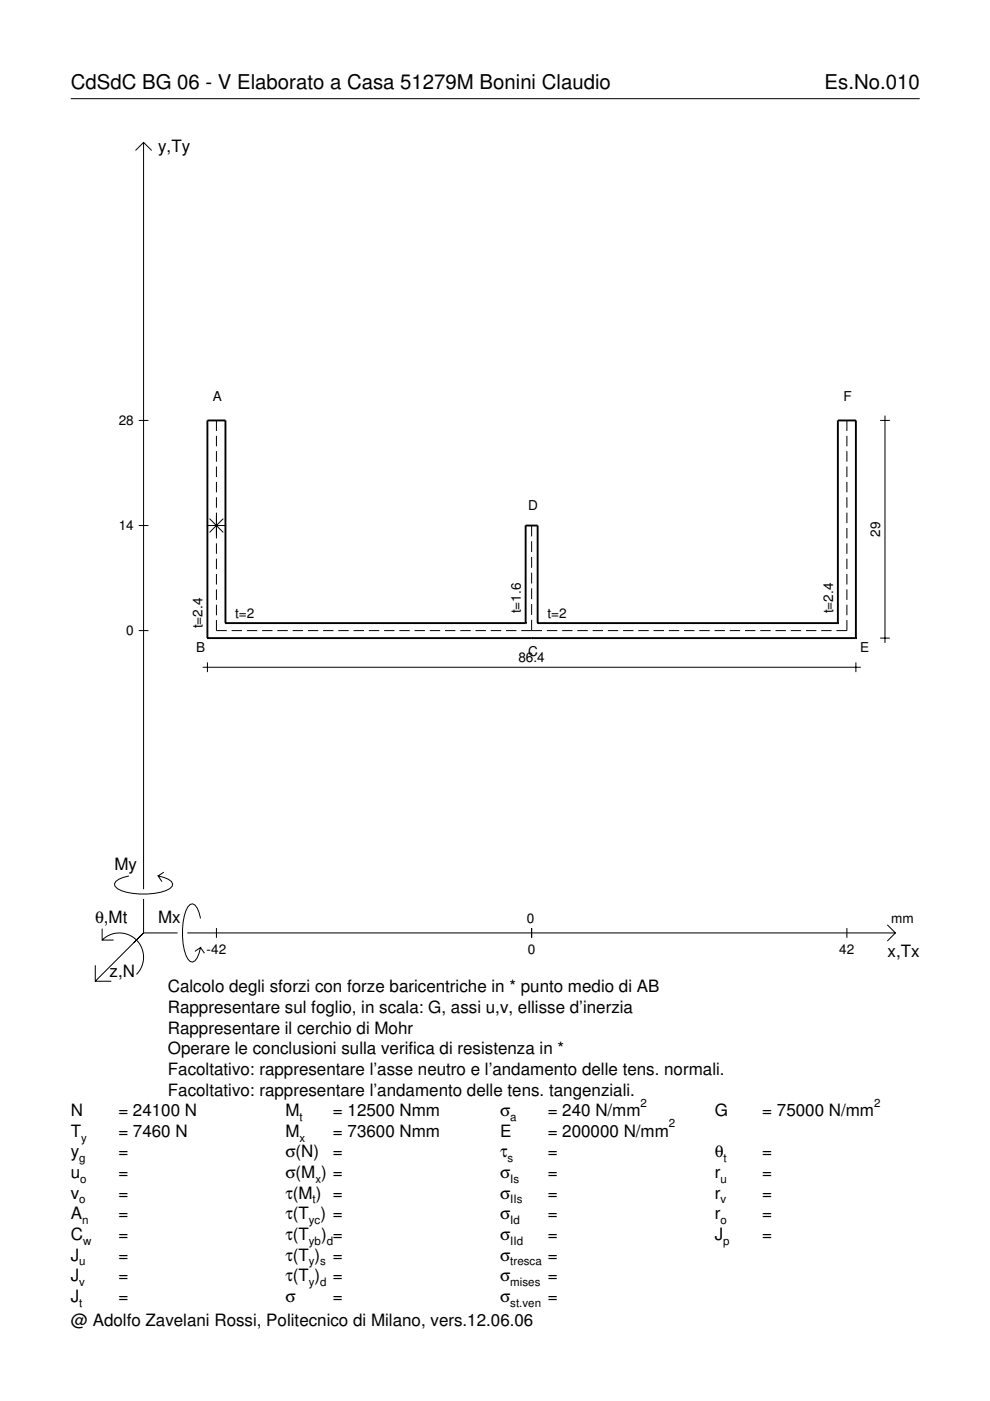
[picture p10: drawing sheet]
<svg xmlns="http://www.w3.org/2000/svg" width="210mm" height="297mm" viewBox="0 0 210 297" stroke-linecap="round" stroke-linejoin="round" font-family="sans-serif">
<g fill="none" stroke="#000" stroke-width=".21">
<path d="M15 20.9h180M28.7 31.9l1.7-1.7 1.8 1.7M30.4 30.2v158.3M29.4 89.1h2.1M45.9 89.1v2.3M45.9 92.4v2.2M45.9 95.7v2.2M45.9 98.9v2.2M179.6 89.1v2.3M179.6 92.4v2.2M179.6 95.7v2.2M179.6 98.9v2.2"/>
<path d="M186.6 89.1h2.1M187.6 88.1v48.2M29.4 111.4h2.1M43.8 111.4h4.1M44.4 110l2.9 2.9M45.9 102.2v2.2M45.9 105.4v2.3M45.9 108.7v5.5M45.9 115.2v2.2M45.9 118.5v2.2M47.3 110l-2.9 2.9M112.7 111.4v2.3"/>
<path d="M112.7 114.8v2.3M112.7 118.1v2.3M179.6 102.2v2.2M179.6 105.4v2.3M179.6 108.7v2.2M179.6 111.9v2.3M179.6 115.2v2.2M179.6 118.5v2.2M29.4 133.7h2.1M45.9 131.5v2.2h2.2M45.9 121.7v2.2M45.9 125v2.2"/>
<path d="M45.9 128.2v2.2M49.1 133.7h2.2M52.3 133.7h2.2M55.6 133.7h2.2M58.8 133.7h2.2M62 133.7h2.2M65.3 133.7h2.2M68.5 133.7h2.2M71.7 133.7h2.2M75 133.7h2.2M78.2 133.7h2.2M81.4 133.7h2.2"/>
<path d="M84.7 133.7h2.2M87.9 133.7h2.2M91.1 133.7h2.2M94.4 133.7h2.2M97.6 133.7h2.2M100.8 133.7h2.2M104.1 133.7h2.2M107.3 133.7h2.2M110.5 133.7h4.4M112.7 121.4v2.3M112.7 124.7v2.3M112.7 128.1v2.3"/>
<path d="M112.7 131.4v2.3M115.9 133.7h2.3M119.2 133.7h2.2M122.4 133.7h2.2M125.6 133.7h2.2M128.9 133.7h2.2M132.1 133.7h2.2M135.3 133.7h2.2M138.6 133.7h2.2M141.8 133.7h2.2M145 133.7h2.2M148.3 133.7h2.2"/>
<path d="M151.5 133.7h2.2M154.7 133.7h2.2M158 133.7h2.2M161.2 133.7h2.2M164.4 133.7h2.2M167.7 133.7h2.2M170.9 133.7h2.2M174.1 133.7h2.2M179.6 131.5v2.2h-2.3M179.6 121.7v2.2M179.6 125v2.2M179.6 128.2v2.2"/>
<path d="M186.6 135.3h2.1M42.9 141.5h139.6M44 140.4v2.1M181.5 140.4v2.1M21.7 199.3a5.1 5.1 0 0 1 7.2 0 5.1 5.1 0 0 1 0 7.3M21.7 196.9v2.4h2.4M27.3 185.7a3.6 3.6 0 0 0-3 1.7l.1 .5a5.6 5.6 0 0 0 3.8 1.5 13.4 13.4 0 0 0 7.8-1l.5-.5 .1-.5a3.6 3.6 0 0 0-3.1-1.7l.8 1.2M30.4 190.6v7.2M30.4 197.8l-10.2 10.2M30.4 197.8h7.2M34.7 184.9l-1.2 .8M39.7 197.8h150.1"/>
<path d="M42.5 194.7a3.6 3.6 0 0 0-1.7-3.1l-.5 .2a5.7 5.7 0 0 0-1.5 3.7 13.3 13.3 0 0 0 1 7.9l.5 .5 .5 .1a3.6 3.6 0 0 0 1.7-3.1l-1.2 .8M45.9 196.8v2M112.7 196.8v2M179.6 196.8v2M188.1 196.1l1.7 1.7-1.7 1.7M20.2 204.7v3.3h3.4M42.5 200.9l.8 1.2"/>
</g>
<g fill="none" stroke="#000" stroke-width=".4">
<path d="M44 135.3h.1M44 135.3h137.5M47.8 132.1h.1M47.8 132.1v-43h-3.8v46.2M47.8 132.1h63.6M111.4 132.1h.1M111.4 132.1v-20.7h2.6v20.7M112.7 135.3h.1M114 132.1h.1M114 132.1h63.6M177.6 132.1h.1M177.6 132.1v-43h3.9v46.2"/>
<path d="M181.5 135.3h.1"/>
</g>
<g font-size="4.3">
<text x="15" y="18.9">CdSdC BG 06 - V Elaborato a Casa 51279M Bonini Claudio</text>
<text x="174.8" y="18.9">Es.No.010</text>
</g>
<g font-size="3.6">
<text x="33.5" y="32.3">y,Ty</text>
<text x="24.3" y="184.4">My</text>
<text x="20.1" y="195.7">θ,Mt</text>
<text x="33.5" y="195.7">Mx</text>
<text x="188.2" y="203">x,Tx</text>
<text x="23.2" y="207.1">z,N</text>
<text x="35.6" y="210.4">Calcolo degli sforzi con forze baricentriche in * punto medio di AB</text>
<text x="35.6" y="214.8">Rappresentare sul foglio, in scala: G, assi u,v, ellisse d’inerzia</text>
<text x="35.6" y="219.2">Rappresentare il cerchio di Mohr</text>
<text x="35.6" y="223.5">Operare le conclusioni sulla verifica di resistenza in *</text>
<text x="35.6" y="227.9">Facoltativo: rappresentare l’asse neutro e l’andamento delle tens. normali.</text>
<text x="35.6" y="232.3">Facoltativo: rappresentare l’andamento delle tens. tangenziali.</text>
<text x="15" y="236.7">N</text>
<text x="25.1" y="236.7">= 24100 N</text>
<text x="60.5" y="236.7">M</text>
<text x="70.6" y="236.7">= 12500 Nmm</text>
<text x="106" y="236.7">σ</text>
<text x="116.1" y="236.7">= 240 N/mm</text>
<text x="151.5" y="236.7">G</text>
<text x="161.6" y="236.7">= 75000 N/mm</text>
<text x="15" y="241">T</text>
<text x="15" y="245.4">y</text>
<text x="25.1" y="241">= 7460 N</text>
<text x="25.1" y="245.4">=</text>
<text x="60.5" y="241">M</text>
<text x="60.5" y="245.4">σ(N)</text>
<text x="70.6" y="241">= 73600 Nmm</text>
<text x="70.6" y="245.4">=</text>
<text x="106" y="241">E</text>
<text x="106" y="245.4">τ</text>
<text x="116.1" y="241">= 200000 N/mm</text>
<text x="116.1" y="245.4">=</text>
<text x="151.5" y="245.4">θ</text>
<text x="161.6" y="245.4">=</text>
<text x="15" y="249.8">u</text>
<text x="25.1" y="249.8">=</text>
<text x="60.5" y="249.8">σ(M ) =</text>
<text x="106" y="249.8">σ</text>
<text x="116.1" y="249.8">=</text>
<text x="151.5" y="249.8">r</text>
<text x="161.6" y="249.8">=</text>
<text x="15" y="254.2">v</text>
<text x="25.1" y="254.2">=</text>
<text x="60.5" y="254.2">τ(M ) =</text>
<text x="106" y="254.2">σ</text>
<text x="116.1" y="254.2">=</text>
<text x="151.5" y="254.2">r</text>
<text x="161.6" y="254.2">=</text>
<text x="15" y="258.5">A</text>
<text x="15" y="262.9">C</text>
<text x="25.1" y="258.5">=</text>
<text x="25.1" y="262.9">=</text>
<text x="60.5" y="258.5">τ(T ) =</text>
<text x="60.5" y="262.9">τ(T</text>
<text x="68.1" y="262.9">) =</text>
<text x="106" y="258.5">σ</text>
<text x="106" y="262.9">σ</text>
<text x="116.1" y="258.5">=</text>
<text x="116.1" y="262.9">=</text>
<text x="151.5" y="258.5">r</text>
<text x="151.5" y="262.9">J</text>
<text x="161.6" y="258.5">=</text>
<text x="161.6" y="262.9">=</text>
<text x="15" y="267.3">J</text>
<text x="25.1" y="267.3">=</text>
<text x="60.5" y="267.3">τ(T )</text>
<text x="70.6" y="267.3">=</text>
<text x="106" y="267.3">σ</text>
<text x="116.1" y="267.3">=</text>
<text x="15" y="271.7">J</text>
<text x="25.1" y="271.7">=</text>
<text x="60.5" y="271.7">τ(T )</text>
<text x="70.6" y="271.7">=</text>
<text x="106" y="271.7">σ</text>
<text x="116.1" y="271.7">=</text>
<text x="15" y="281.2">@ Adolfo Zavelani Rossi, Politecnico di Milano, vers.12.06.06</text>
<text x="15" y="276">J</text>
<text x="25.1" y="276">=</text>
<text x="60.5" y="276">σ</text>
<text x="70.6" y="276">=</text>
<text x="106" y="276">σ</text>
<text x="116.1" y="276">=</text>
</g>
<g font-size="2.9">
<text x="45.1" y="85">A</text>
<text x="178.8" y="85">F</text>
<text x="25.2" y="90.1">28</text>
<text x="25.2" y="112.4">14</text>
<text x="112" y="108.2">D</text>
<text x="186.6" y="113.8" transform="rotate(-90 186.6 113.8)">29</text>
<text x="49.9" y="131.1">t=2</text>
<text x="110.4" y="130.1" transform="rotate(-90 110.4 130.1)">t=1.6</text>
<text x="116" y="131.1">t=2</text>
<text x="176.6" y="130.1" transform="rotate(-90 176.6 130.1)">t=2.4</text>
<text x="26.8" y="134.7">0</text>
<text x="42.9" y="133.2" transform="rotate(-90 42.9 133.2)">t=2.4</text>
<text x="41.6" y="138.2">B</text>
<text x="109.9" y="140.4">86.4</text>
<text x="112" y="139.2">C</text>
<text x="182.4" y="138.2">E</text>
<text x="111.7" y="195.7">0</text>
<text x="189" y="195.7">mm</text>
<text x="43.8" y="202.2">-42</text>
<text x="111.9" y="202.2">0</text>
<text x="178" y="202.2">42</text>
</g>
<g font-size="2.4">
<text x="63.5" y="237.7">t</text>
<text x="108.2" y="237.7">a</text>
<text x="135.8" y="234.7">2</text>
<text x="141.8" y="239">2</text>
<text x="185.3" y="234.7">2</text>
<text x="17.2" y="242">y</text>
<text x="63.5" y="242">x</text>
<text x="16.8" y="246.4">g</text>
<text x="17" y="250.8">o</text>
<text x="66.9" y="250.8">x</text>
<text x="107.6" y="246.4">s</text>
<text x="108.2" y="250.8">Is</text>
<text x="152.7" y="250.8">u</text>
<text x="153.4" y="246.4">t</text>
<text x="16.8" y="255.2">o</text>
<text x="66.3" y="255.2">t</text>
<text x="108.2" y="255.2">IIs</text>
<text x="152.7" y="255.2">v</text>
<text x="17.4" y="259.5">n</text>
<text x="17.6" y="263.9">w</text>
<text x="65.5" y="259.5">yc</text>
<text x="65.5" y="263.9">yb d</text>
<text x="108.2" y="259.5">Id</text>
<text x="108.2" y="263.9">IId</text>
<text x="152.7" y="259.5">o</text>
<text x="153.3" y="263.9">p</text>
<text x="16.8" y="268.3">u</text>
<text x="65.5" y="268.3">y s</text>
<text x="108.2" y="268.3">tresca</text>
<text x="16.8" y="272.7">v</text>
<text x="65.5" y="272.7">y d</text>
<text x="108.2" y="272.7">mises</text>
<text x="16.8" y="277">t</text>
<text x="108.2" y="277">st.ven</text>
</g>
</svg>
